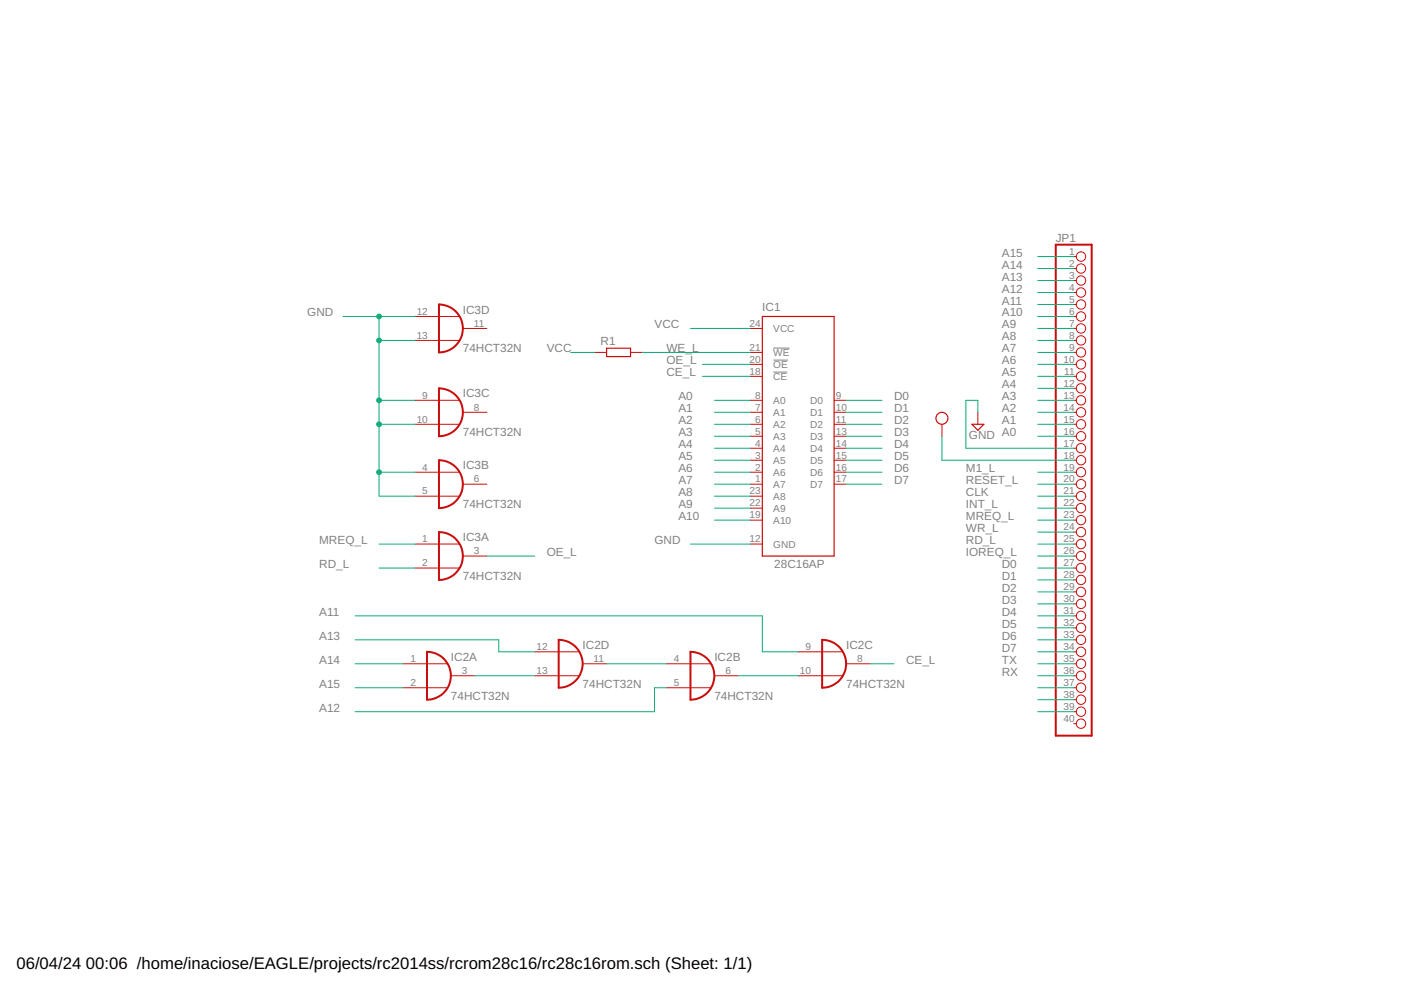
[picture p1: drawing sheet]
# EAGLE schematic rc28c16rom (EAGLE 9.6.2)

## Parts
IC1  28C16AP  [DIL24-6]
IC2  74HCT32N  [DIL14]
IC3  74HCT32N  [DIL14]
JP1  PINHD-1X40  [1X40]
R1  R-EU_0204/5  [0204/5]

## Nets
A0: IC1.8(A0) JP1.16
A1: IC1.7(A1) JP1.15
A2: IC1.6(A2) JP1.14
A3: IC1.5(A3) JP1.13
A4: IC1.4(A4) JP1.12
A5: IC1.3(A5) JP1.11
A6: IC1.2(A6) JP1.10
A7: IC1.1(A7) JP1.9
A8: IC1.23(A8) JP1.8
A9: IC1.22(A9) JP1.7
A10: IC1.19(A10) JP1.6
A11: IC2.9(C:I0) JP1.5
A12: IC2.5(B:I1) JP1.4
A13: IC2.12(D:I0) JP1.3
A14: IC2.1(A:I0) JP1.2
A15: IC2.2(A:I1) JP1.1
CE_L: IC1.18(!CE) IC2.8(C:O)
CLK: JP1.21
D0: IC1.9(D0) JP1.27
D1: IC1.10(D1) JP1.28
D2: IC1.11(D2) JP1.29
D3: IC1.13(D3) JP1.30
D4: IC1.14(D4) JP1.31
D5: IC1.15(D5) JP1.32
D6: IC1.16(D6) JP1.33
D7: IC1.17(D7) JP1.34
GND: IC1.12(GND) IC3.4(B:I0) IC3.5(B:I1) IC3.9(C:I0) IC3.10(C:I1) IC3.12(D:I0) IC3.13(D:I1) JP1.17
INT_L: JP1.22
IOREQ_L: JP1.26
M1_L: JP1.19
MREQ_L: IC3.1(A:I0) JP1.23
N$1: JP1.37
N$2: JP1.38
N$3: JP1.39
N$4: IC2.6(B:O) IC2.10(C:I1)
N$5: IC2.3(A:O) IC2.13(D:I1)
N$6: IC2.4(B:I0) IC2.11(D:O)
OE_L: IC1.20(!OE) IC3.3(A:O)
RD_L: IC3.2(A:I1) JP1.25
RESET_L: JP1.20
RX: JP1.36
TX: JP1.35
VCC: IC1.24(VCC) JP1.18 R1.1
WE_L: IC1.21(!WE) R1.2
WR_L: JP1.24
Unconnected: IC3.6(B:O) IC3.8(C:O) IC3.11(D:O) JP1.40

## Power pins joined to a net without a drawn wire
GND: IC2.7(P:GND) IC3.7(P:GND)
VCC: IC2.14(P:VCC) IC3.14(P:VCC)
